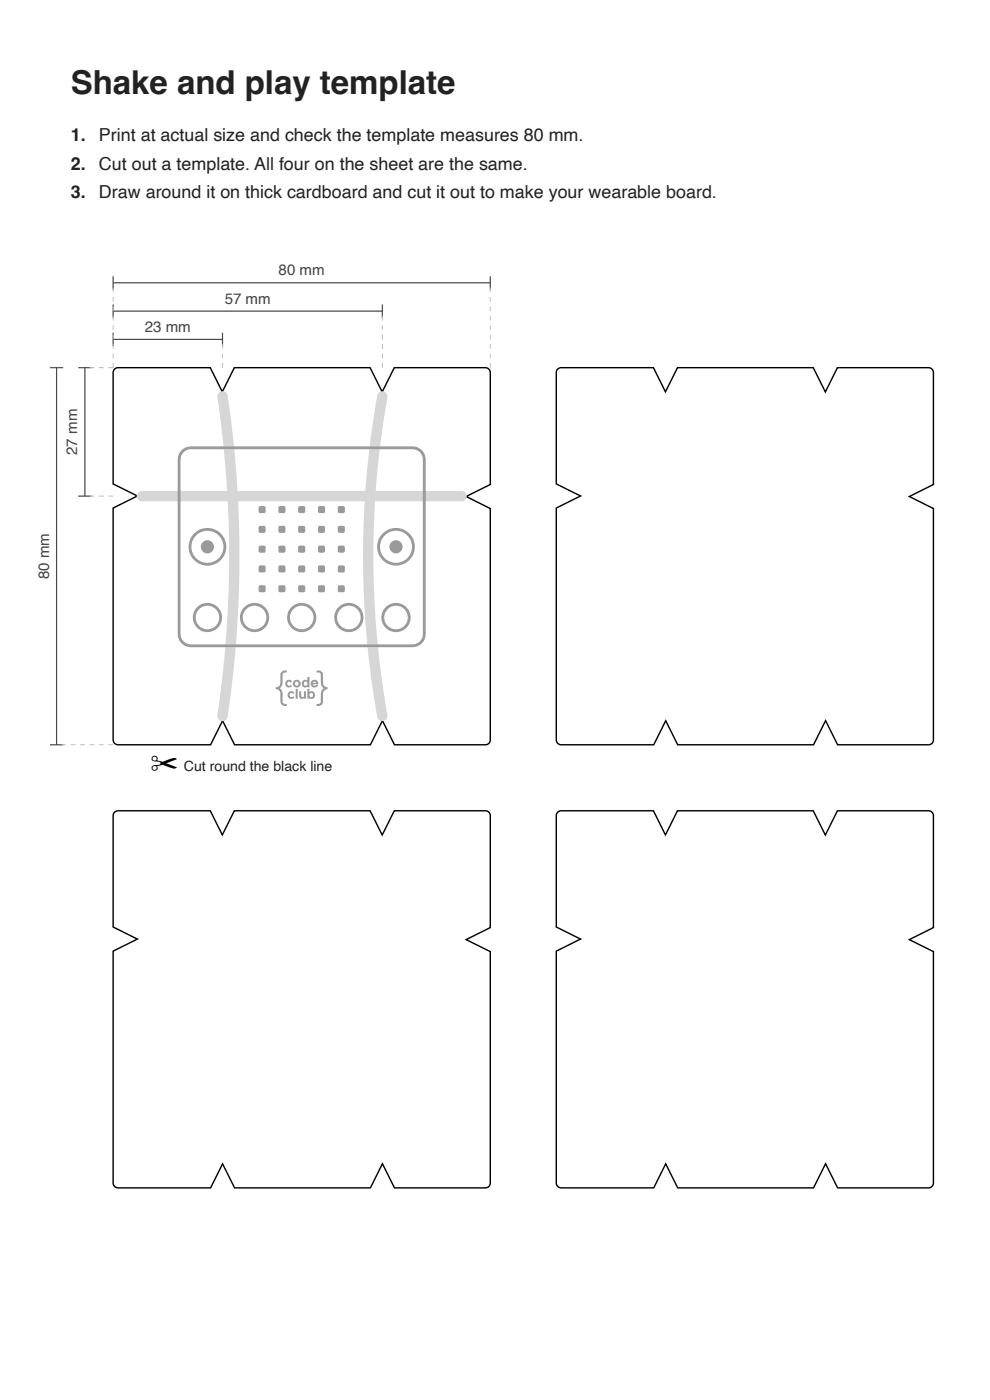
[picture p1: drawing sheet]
<svg xmlns="http://www.w3.org/2000/svg" width="210mm" height="297mm" viewBox="0 0 210 297" stroke-linecap="round" stroke-linejoin="round" font-family="sans-serif">
<path d="M24.2 78.4l.8-.4h19.6l2.6 5.1 2.5-5.1h28.8l2.6 5.2 2.5-5.2h19.4a1.03 1.03 0 0 1 1 1v23.8l-5.1 2.5 5.1 2.6v49.1a1.03 1.03 0 0 1-1 1h-19.3l-2.6-5.1-2.5 5.1h-28.8l-2.6-5.1-2.5 5.1h-19.7a1.03 1.03 0 0 1-1-1v-49.2l5.1-2.6-5.1-2.5v-23.7z" fill="none" stroke="#000" stroke-width=".3"/>
<g fill="#d6d6d6">
<path d="M46.4 83.4a1.1 1.1 0 0 1 1.1-.4 1.1 1.1 0 0 1 .8 .9l1.1 8.7 .8 8.6 .4 7.7 .2 8.7-.1 8.6-.5 8.6-.8 8.6-1.1 8.7a1.1 1.1 0 0 1-1.3 .9 1.1 1.1 0 0 1-.9-1.3l1.1-8.5 .8-8.5 .4-7.7 .2-8.6-.1-7.7-.3-6.8-.9-10.2-1.2-9.5z"/>
<path d="M80.3 83.3a1.1 1.1 0 0 1 1.3-.2 1.1 1.1 0 0 1 .6 1.2l-1.2 7.7-1 8.5-.6 8.5-.2 8.6 .2 8.5 .5 8.5 1 8.6 1.3 8.5a1.1 1.1 0 0 1-.9 1.3 1.1 1.1 0 0 1-1.3-.9l-1.3-8.6-1-9.5-.6-8.7-.1-8.6 .3-8.6 .7-9.5 1.3-10.4 .7-4.3z"/>
<path d="M29.3 104.5l.8-.4h67.8a1.1 1.1 0 0 1 1.1 1.1 1.1 1.1 0 0 1-1.1 1.2h-67.8a1.1 1.1 0 0 1-1-.7 1.1 1.1 0 0 1 .2-1.2z"/>
</g>
<path d="M38.5 95.9a2.49 2.49 0 0 1 2-.9h47a2.49 2.49 0 0 1 2.5 2.5v37a2.49 2.49 0 0 1-2.5 2.5h-47a2.5 2.5 0 0 1-2.5-2.5v-37l.1-.6z" fill="none" stroke="#9a9a9a" stroke-width=".6"/>
<g fill="#9a9a9a">
<path d="M54.9 107.5l.3-.1h1l.1 .3v1l-.3 .1h-1l-.2-.3z"/>
<path d="M55 111.6l1-.1 .3 .2v1l-.1 .3-1 .1-.3-.2-.1-1z"/>
<path d="M54.9 115.9l.3-.2 1 .1 .1 .3v1l-.3 .2-1-.1-.2-.3z"/>
<path d="M54.9 120.1l.3-.1h1l.1 .3v1l-.3 .2-1-.1-.2-.3z"/>
<path d="M54.9 124.3l.3-.1h1l.1 .3v1l-.3 .1h-1l-.2-.3z"/>
<path d="M59.1 107.5l.3-.1h1l.1 .3v1l-.3 .1h-1l-.1-.3z"/>
<path d="M59.2 111.6l1-.1 .3 .2v1l-.1 .3-1 .1-.3-.2v-1z"/>
<path d="M59.2 115.8l1-.1 .3 .2v1l-.1 .3-1 .1-.3-.2v-1z"/>
<path d="M59.1 120.1l.3-.1h1l.1 .3v1l-.3 .2-1-.1-.1-.3z"/>
<path d="M59.1 124.3l.3-.1h1l.1 .3v1l-.3 .1h-1l-.1-.3z"/>
<path d="M63.4 107.4h1l.3 .1v1l-.1 .3h-1l-.3-.1v-1z"/>
<path d="M63.4 111.6l1-.1 .3 .2v1l-.1 .3-1 .1-.3-.2v-1z"/>
<path d="M63.4 115.8l1-.1 .3 .2v1l-.1 .3-1 .1-.3-.2v-1z"/>
<path d="M63.4 120h1l.3 .1v1l-.1 .3-1 .1-.3-.2v-1z"/>
<path d="M63.4 124.2h1l.3 .1v1l-.1 .3h-1l-.3-.1v-1z"/>
<path d="M67.5 107.5l.3-.1h1l.2 .3-.1 1-.3 .1h-1l-.2-.3z"/>
<path d="M67.5 111.7l.3-.2 1 .1 .2 .3-.1 1-.3 .2-1-.1-.2-.3z"/>
<path d="M67.5 115.9l.3-.2 1 .1 .2 .3-.1 1-.3 .2-1-.1-.2-.3z"/>
<path d="M67.5 120.1l.3-.1h1l.2 .3-.1 1-.3 .2-1-.1-.2-.3z"/>
<path d="M67.5 124.3l.3-.1h1l.2 .3-.1 1-.3 .1h-1l-.2-.3z"/>
<path d="M71.8 107.4h1l.3 .1 .1 1-.2 .3h-1l-.3-.1-.1-1z"/>
<path d="M71.8 111.6l1-.1 .3 .2 .1 1-.2 .3-1 .1-.3-.2-.1-1z"/>
<path d="M71.8 115.8l1-.1 .3 .2 .1 1-.2 .3-1 .1-.3-.2-.1-1z"/>
<path d="M71.8 120h1l.3 .1 .1 1-.2 .3-1 .1-.3-.2-.1-1z"/>
<path d="M71.8 124.2h1l.3 .1 .1 1-.2 .3h-1l-.3-.1-.1-1z"/>
</g>
<circle cx="44" cy="116" r="3.7" fill="none" stroke="#9a9a9a" stroke-width=".6"/>
<circle cx="44" cy="116" r="1.4" fill="#9a9a9a"/>
<circle cx="84" cy="116" r="3.7" fill="none" stroke="#9a9a9a" stroke-width=".6"/>
<circle cx="84" cy="116" r="1.4" fill="#9a9a9a"/>
<g fill="none" stroke="#9a9a9a" stroke-width=".6">
<circle cx="44" cy="131" r="2.8"/>
<circle cx="54" cy="131" r="2.8"/>
<circle cx="64" cy="131" r="2.8"/>
<circle cx="74" cy="131" r="2.8"/>
<circle cx="84" cy="131" r="2.8"/>
</g>
<path d="M59.7 142.6l.4-.3 .7-.1v.5h-.6l-.2 .3v1a1.95 1.95 0 0 1-.7 2l.6 .9 .1 1.7a.63 .63 0 0 0 .1 .6 .63 .63 0 0 0 .7 .1v.5a1.12 1.12 0 0 1-1.3-.7v-1.1a1.4 1.4 0 0 0-.7-1.8h-.3v-.4a1 1 0 0 0 1-1.3v-1.5zM67.1 142.2a1.05 1.05 0 0 1 1.4 1.2v1.6a.93 .93 0 0 0 1 .8v.4a.98 .98 0 0 0-1 1.2v1.2a1.05 1.05 0 0 1-1.4 1.2l.1-.5a.64 .64 0 0 0 .7-.1 .64 .64 0 0 0 .1-.6 3 3 0 0 1 .4-2.4l.3-.2a1.92 1.92 0 0 1-.7-2v-.5a.67 .67 0 0 0-.1-.7 .67 .67 0 0 0-.8-.1zM61.2 146.9a.85 .85 0 0 1 1.3 0l-.2 .3a.5 .5 0 0 0-.6-.1 .5 .5 0 0 0-.2 .5l.2 .3 .5-.2 .3 .3a.83 .83 0 0 1-1.2 .1 .83 .83 0 0 1-.1-1.2zM63.5 146.7l.4-.1v1.1l.2 .2 .4-.2v-1.1h.4v1.6h-.4l-.1-.1a.57 .57 0 0 1-.7 .1 .57 .57 0 0 1-.2-.6zM65.2 146.1h.4v.7a.77 .77 0 0 1 1.2 .7 .77 .77 0 0 1-1.2 .6v.1h-.4zM65.6 147.5a.45 .45 0 0 0 .9 0 .45 .45 0 0 0-.9 0zM62.7 146.1h.4v2.1h-.4zM60.7 144.5a.81 .81 0 0 1 1.2 0l-.2 .3a.44 .44 0 0 0-.6-.1 .44 .44 0 0 0 0 .7 .44 .44 0 0 0 .6-.1l.2 .3a.83 .83 0 0 1-1.1 .1 .83 .83 0 0 1-.1-1.2zM62.1 145a.85 .85 0 0 1 1.7 0 .85 .85 0 0 1-1.7 0zM62.5 145a.45 .45 0 0 0 .9 0 .45 .45 0 0 0-.9 0zM64.2 144.5a.7 .7 0 0 1 1-.1v-.8h.4v2.2h-.4v-.1a.78 .78 0 0 1-1.1-.1 .78 .78 0 0 1 .1-1.1zM64.4 145a.45 .45 0 0 0 .9 0 .45 .45 0 0 0-.9 0zM66.2 144.4a.77 .77 0 0 1 .9-.1 .77 .77 0 0 1 .4 .8l-1.1 .1a.68 .68 0 0 0 .8 .1h.3a.82 .82 0 0 1-1.3 .4 .82 .82 0 0 1 0-1.3zM66.5 144.6l-.2 .3h.7l-.2-.3z" fill="#9a9a9a"/>
<path d="M118.2 78.4l.8-.4h19.6l2.6 5.1 2.5-5.1h28.8l2.6 5.2 2.5-5.2h19.4a1.03 1.03 0 0 1 1 1v23.8l-5.1 2.5 5.1 2.6v49.1a1.03 1.03 0 0 1-1 1h-19.3l-2.6-5.1-2.5 5.1h-28.8l-2.6-5.1-2.5 5.1h-19.7a1.03 1.03 0 0 1-1-1v-49.2l5.1-2.6-5.1-2.5v-23.7zM24.2 172.4l.8-.4h19.6l2.6 5.1 2.5-5.1h28.8l2.6 5.2 2.5-5.2h19.4a1.03 1.03 0 0 1 1 1v23.8l-5.1 2.5 5.1 2.6v49.1a1.03 1.03 0 0 1-1 1h-19.3l-2.6-5.1-2.5 5.1h-28.8l-2.6-5.1-2.5 5.1h-19.7a1.03 1.03 0 0 1-1-1v-49.2l5.1-2.6-5.1-2.5v-23.7zM118.2 172.4l.8-.4h19.6l2.6 5.1 2.5-5.1h28.8l2.6 5.2 2.5-5.2h19.4a1.03 1.03 0 0 1 1 1v23.8l-5.1 2.5 5.1 2.6v49.1a1.03 1.03 0 0 1-1 1h-19.3l-2.6-5.1-2.5 5.1h-28.8l-2.6-5.1-2.5 5.1h-19.7a1.03 1.03 0 0 1-1-1v-49.2l5.1-2.6-5.1-2.5v-23.7z" fill="none" stroke="#000" stroke-width=".3"/>
<g fill="none" stroke="#444" stroke-width=".25">
<path d="M24 58.6v2.8M24 60h80M104 58.6v2.8M10.6 78h2.8M12 78v80M16.6 78h2.8M18 78v27.3M24 72h23.2M24 64.6v2.8M24 70.6v2.8M24 66h57.1M47.2 70.6v2.8"/>
<path d="M81.1 64.6v2.8M16.6 105.3h2.8M10.6 158h2.8"/>
</g>
<path d="M24 78v-18M24 78h-6M47.2 78v-6M81.1 78v-12M104 78v-18M24 105.3h-6M24 158h-12" fill="none" stroke="#bbb" stroke-width=".21" stroke-dasharray="1 1" stroke-linecap="butt"/>
<text font-size="7" fill="#222" x="15" y="20">Shake and play template</text>
<text font-size="6" x="32" y="164">✂</text>
<g font-size="3.8" fill="#222">
<text x="15" y="30">1.</text>
<text x="21" y="30">Print at actual size and check the template measures 80 mm.</text>
<text x="15" y="36">2.</text>
<text x="21" y="36">Cut out a template. All four on the sheet are the same.</text>
<text x="15" y="42">3.</text>
<text x="21" y="42">Draw around it on thick cardboard and cut it out to make your wearable board.</text>
</g>
<g font-size="3.2" fill="#444">
<text x="59.1" y="58.4">80 mm</text>
<text x="47.7" y="64.4">57 mm</text>
<text x="30.7" y="70.4">23 mm</text>
<text x="16.4" y="96.5" transform="rotate(-90 16.4 96.5)">27 mm</text>
<text x="10.4" y="122.9" transform="rotate(-90 10.4 122.9)">80 mm</text>
</g>
<text font-size="3" fill="#222" x="39" y="163.6">Cut round the black line</text>
</svg>
